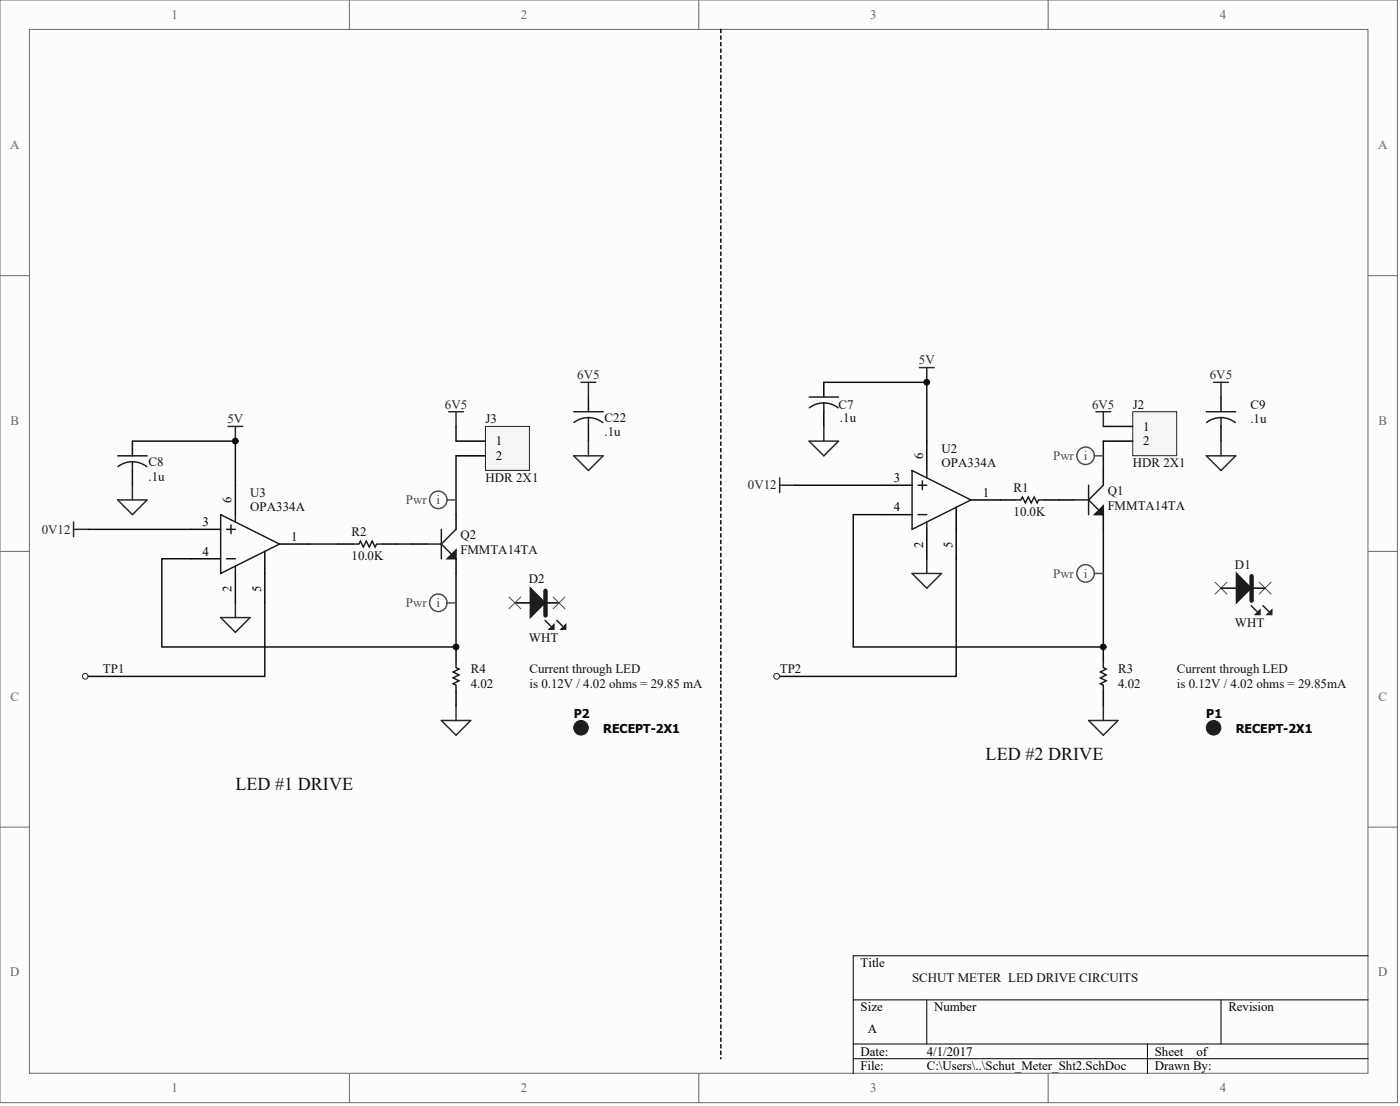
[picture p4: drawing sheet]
<svg xmlns="http://www.w3.org/2000/svg" width="401mm" height="317mm" viewBox="0 0 401 317" stroke-linecap="round" stroke-linejoin="round" font-family="sans-serif">
<g fill="#fcfcfc" stroke="#6a6a6a" stroke-width=".29">
<path d="M0 0h400.7v316.2h-400.7z"/>
<path d="M8.4 8.4h383.9v299.4h-383.9z"/>
</g>
<path d="M100.2 0v8.4M200.4 0v8.4M300.6 0v8.4M0 79.1h8.4M392.3 79.1h8.5M0 158.1h8.4M392.3 158.1h8.5M0 237.2h8.4M392.3 237.2h8.5M100.2 307.8v8.4M200.4 307.8v8.4M300.6 307.8v8.4" fill="none" stroke="#6a6a6a" stroke-width=".29"/>
<path d="M392.3 274.1h-147.6v33.7M244.7 286.7h147.6M244.7 299.4h147.6M265.8 286.7v12.7M329 299.4v8.4M350.1 286.7v12.7M244.7 303.6h147.6" fill="none" stroke="#000" stroke-width=".29"/>
<path d="M236.2 109.6v4.2M236.2 118.1v4.2M38 126.5v4.2M38 134.9v4.2M147.6 172.9h4.3M156.1 172.9h4.2" fill="none" stroke="#000" stroke-width=".42"/>
<path d="M232 113.8h8.5M236.2 115.5l1.9 .3 2.2 1.1M236.2 115.5l-2.4 .5-1.7 .9M236.2 115.5v2.6M33.7 130.7h8.5M38 132.4l1.8 .3 2.3 1.1M38 132.4l-1.9 .3-2.3 1.1M38 132.4v2.5M156.3 177.9l1.7 1.7M159.7 177.9l1.7 1.7" fill="none" stroke="#1c1c1c" stroke-width=".42"/>
<g fill="none" stroke="#262626" stroke-width=".42">
<path d="M263.7 105.4h4.2M265.8 105.4v4.2M38 139.1v4.3M65.4 122.3h4.2M67.5 122.3v4.2M223.6 137v4.3M223.6 139.1h4.2M232 126.5h8.5l-4.3 4.2zM236.2 122.3v4.2M21.1 149.7v4.2M21.1 151.8h4.2M33.7 143.4h8.5l-4.2 4.2z"/>
<path d="M63.3 177.1h8.4l-4.2 4.2zM67.5 172.9v4.2M261.5 164.4h8.5l-4.2 4.3zM265.8 160.2v4.2M126.6 206.6h8.4l-4.2 4.2zM130.8 202.4v4.2M312.2 206.6h8.4l-4.2 4.2zM316.4 202.4v4.2"/>
</g>
<path d="M54.8 160.2h-8.4v25.3h84.4v-21.1M75.9 172.9v21.1h-46.4M274.2 160.2v33.8h-46.4" fill="none" stroke="#0e0e0e" stroke-width=".42"/>
<g fill="#1c1c1c" stroke="#1c1c1c" stroke-width=".42">
<path d="M152.1 168.6l4.2 4.2-4.2 4.2z"/>
<path d="M160.9 180.4l1.3-1.2v1.2z"/>
<path d="M157.6 180.4l1.2-1.2v1.2z"/>
</g>
<path d="M156.4 169.4v7.1" fill="none" stroke="#1c1c1c" stroke-width="1.3"/>
<path d="M146 171.2l3.3 3.4M149.3 171.2l-3.3 3.4M158.6 171.2l3.4 3.4M162 171.2l-3.4 3.4M348.4 167l3.4 3.3M351.8 167l-3.4 3.3M361.1 167l3.4 3.3M364.5 167l-3.4 3.3" fill="none" stroke="#4c4c4c" stroke-width=".29"/>
<path d="M206.7 8.4v295.2" fill="none" stroke="#000" stroke-width=".42" stroke-dasharray=".9 .9"/>
<path d="M139.2 122.3h12.6v12.6h-12.6z" fill="#f5f5f5" stroke="#262626" stroke-width=".29"/>
<g fill="none" stroke="#000" stroke-width=".42">
<path d="M130.8 126.5h8.4M130.8 130.7h8.4M253.1 139.1h8.4M265.8 126.5v8.4M253.1 147.6h8.4M265.8 151.8v8.4M274.2 145.5v14.7M278.4 143.4h8.5M350.1 168.7h4.3M358.6 168.7h4.2M25.3 194h4.2M130.8 185.5v4.2"/>
<path d="M130.8 198.2v4.2M223.6 194h4.2"/>
</g>
<g fill="#1c1c1c" stroke="#1c1c1c" stroke-width=".29">
<circle cx="166.6" cy="208.7" r="2.09"/>
<circle cx="348" cy="208.7" r="2.09"/>
</g>
<g fill="none" stroke="#1c1c1c" stroke-width=".29">
<circle cx="24.4" cy="193.9" r=".82"/>
<circle cx="222.7" cy="193.9" r=".82"/>
</g>
<path d="M236.2 109.6h29.6v16.9M38 126.5h29.5v12.6M227.8 139.1h25.3M25.3 151.8h29.5M88.6 156h8.4" fill="none" stroke="#0e0e0e" stroke-width=".42"/>
<path d="M261.5 134.9l16.9 8.5-16.9 8.4zM263.2 139.1h2.6M264.5 137.9v2.5M265.8 134.9v2.1M263.2 147.6h2.6M265.8 149.7v2.1M358.8 173.7l1.7 1.7M362.2 173.7l1.6 1.7M130.8 189.7v1.7l.8 .4-1.7 .9 1.7 .8-1.7 .9 1.7 .8-1.7 .9 .9 .4v1.7" fill="none" stroke="#1c1c1c" stroke-width=".42"/>
<g fill="#1c1c1c" stroke="#1c1c1c" stroke-width=".42">
<path d="M354.6 164.4l4.2 4.2-4.2 4.2z"/>
<path d="M363.4 176.2l1.3-1.3v1.3z"/>
<path d="M360 176.2l1.3-1.3v1.3z"/>
</g>
<path d="M358.9 165.2v7" fill="none" stroke="#1c1c1c" stroke-width="1.3"/>
<path d="M324.8 118.1h12.6v12.6h-12.6z" fill="#f5f5f5" stroke="#262626" stroke-width=".29"/>
<g fill="none" stroke="#000" stroke-width=".42">
<path d="M168.7 113.8v4.3M350.1 113.8v4.3M67.5 139.1v8.5M168.7 122.3v4.2M316.4 122.3h8.4M316.4 126.5h8.4M316.4 134.9v4.2M350.1 122.3v4.2M54.8 151.8h8.5M75.9 158.1v14.8M80.2 156h8.4M97 156h4.2"/>
<path d="M109.7 156h4.2M118.1 156h4.2M130.8 147.6v4.2M286.9 143.4h4.2M299.5 143.4h8.4M316.4 147.6v4.2M54.8 160.2h8.5M67.5 164.4v8.5M130.8 160.2v4.2M316.4 185.5v4.2M316.4 198.2v4.2"/>
</g>
<path d="M128.7 118.1h4.2M130.8 118.1v4.2M166.6 109.6h4.2M168.7 109.6v4.2M314.3 118.1h4.2M316.4 118.1v4.2M348 109.6h4.2M350.1 109.6v4.2M164.5 130.7h8.5l-4.3 4.2zM168.7 126.5v4.2M345.9 130.7h8.5l-4.3 4.2zM350.1 126.5v4.2" fill="none" stroke="#262626" stroke-width=".42"/>
<path d="M130.8 122.3v4.2M130.8 130.7v16.9M316.4 126.5v8.4M113.9 156h4.2M253.1 147.6h-8.4v37.9h71.7v-33.7" fill="none" stroke="#0e0e0e" stroke-width=".42"/>
<g fill="none" stroke="#1c1c1c" stroke-width=".42">
<path d="M164.5 118.1h8.5M168.7 119.7l1.9 .3 2.3 1.2M168.7 119.7l-1.8 .3-2.3 1.1M168.7 119.7v2.6M345.9 118.1h8.5M350.1 119.7l1.9 .3 2.2 1.2M350.1 119.7l-1.8 .3-2.3 1.1M350.1 119.7v2.6M312.2 139.1v8.5M316.4 139.1l-4.2 4.3M63.3 147.6l16.9 8.4-16.9 8.4zM65 151.8h2.5"/>
<path d="M66.2 150.5v2.6M67.5 147.6v2.1M101.2 156h1.7l.5-.8 .8 1.7 .8-1.7 .9 1.7 .8-1.7 .9 1.7 .4-.9h1.7M122.3 156h4.3M126.6 156l2.9 3M126.6 151.8v8.4M130.8 151.8l-4.2 4.2M291.1 143.4h1.7l.4-.9 .8 1.7 .9-1.7 .8 1.7 .9-1.7 .8 1.7 .4-.8h1.7M307.9 143.4h4.3M312.2 143.4l2.9 2.9M65 160.2h2.5M67.5 162.3v2.1"/>
<path d="M316.4 189.7v1.7l.8 .4-1.7 .9 1.7 .8-1.7 .9 1.7 .8-1.7 .9 .9 .4v1.7"/>
</g>
<g fill="#1c1c1c" stroke="#1c1c1c" stroke-width=".42">
<path d="M128.2 160.2l2.6-2.5v2.5z"/>
<path d="M313.9 147.6l2.5-2.6v2.6z"/>
</g>
<g fill="none" stroke="#4c4c4c" stroke-width=".42">
<path d="M313.9 130.7h2.5M128.2 143.4h2.6M128.2 172.9h2.6M313.9 164.4h2.5"/>
<circle cx="311.3" cy="130.7" r="2.51"/>
<circle cx="125.7" cy="143.3" r="2.51"/>
<circle cx="125.7" cy="172.9" r="2.51"/>
<circle cx="311.3" cy="164.4" r="2.51"/>
</g>
<g fill="#0e0e0e" stroke="#0e0e0e" stroke-width=".29">
<circle cx="67.5" cy="126.5" r=".82"/>
<circle cx="130.8" cy="185.5" r=".82"/>
<circle cx="265.7" cy="109.6" r=".82"/>
<circle cx="316.4" cy="185.5" r=".82"/>
</g>
<g font-size="5.2" fill="#0e0e0e">
<text x="282.6" y="218">LED #2 DRIVE</text>
<text x="67.5" y="226.4">LED #1 DRIVE</text>
</g>
<g font-size="3.7" fill="#696969">
<text x="49.2" y="5.4">1</text>
<text x="149.4" y="5.4">2</text>
<text x="249.6" y="5.4">3</text>
<text x="349.8" y="5.4">4</text>
<text x="2.9" y="42.8">A</text>
<text x="395.2" y="42.8">A</text>
<text x="3" y="121.9">B</text>
<text x="395.3" y="121.9">B</text>
<text x="3" y="200.9">C</text>
<text x="395.3" y="200.9">C</text>
<text x="2.9" y="280">D</text>
<text x="395.2" y="280">D</text>
<text x="49.2" y="313.2">1</text>
<text x="149.4" y="313.2">2</text>
<text x="249.6" y="313.2">3</text>
<text x="349.8" y="313.2">4</text>
</g>
<g font-size="3.7" fill="#262626">
<text x="263.5" y="104.5">5V</text>
<text x="165.5" y="108.7">6V5</text>
<text x="346.9" y="108.7">6V5</text>
<text x="127.6" y="117.2">6V5</text>
<text x="313.2" y="117.2">6V5</text>
<text x="65.2" y="121.4">5V</text>
<text x="214.5" y="140.3">0V12</text>
<text x="12" y="153">0V12</text>
</g>
<g font-size="3.7" fill="#0e0e0e">
<text x="240.5" y="117.2">C7</text>
<text x="324.8" y="117.2">J2</text>
<text x="358.6" y="117.2">C9</text>
<text x="139.2" y="121.4">J3</text>
<text x="173.4" y="120.9">C22</text>
<text x="173.4" y="125.2">.1u</text>
<text x="240.9" y="120.9">.1u</text>
<text x="358.6" y="121.4">.1u</text>
<text x="270" y="129.8">U2</text>
<text x="42.6" y="133.6">C8</text>
<text x="42.6" y="137.8">.1u</text>
<text x="270" y="134">OPA334A</text>
<text x="324.8" y="134">HDR 2X1</text>
<text x="71.7" y="142.4">U3</text>
<text x="139.2" y="138.2">HDR 2X1</text>
<text x="290.7" y="141.2">R1</text>
<text x="317.7" y="142">Q1</text>
<text x="71.7" y="146.7">OPA334A</text>
<text x="290.7" y="147.9">10.0K</text>
<text x="317.7" y="146.2">FMMTA14TA</text>
<text x="100.8" y="153.8">R2</text>
<text x="132" y="154.7">Q2</text>
<text x="100.8" y="160.6">10.0K</text>
<text x="132" y="158.9">FMMTA14TA</text>
<text x="151.7" y="167.2">D2</text>
<text x="354.1" y="163">D1</text>
<text x="354.1" y="179.9">WHT</text>
<text x="151.7" y="184.2">WHT</text>
<text x="29.5" y="193">TP1</text>
<text x="135" y="193">R4</text>
<text x="135" y="197.3">4.02</text>
<text x="151.9" y="193">Current through LED</text>
<text x="151.9" y="197.3">is 0.12V / 4.02 ohms = 29.85 mA</text>
<text x="223.6" y="193">TP2</text>
<text x="320.6" y="193">R3</text>
<text x="320.6" y="197.3">4.02</text>
<text x="337.5" y="193">Current through LED</text>
<text x="337.5" y="197.3">is 0.12V / 4.02 ohms = 29.85mA</text>
<text x="261.5" y="281.6">SCHUT METER LED DRIVE CIRCUITS</text>
</g>
<g font-size="3.7">
<text x="327.8" y="123.5">1</text>
<text x="142.2" y="127.7">1</text>
<text x="142.2" y="131.9">2</text>
<text x="264.7" y="131.6" transform="rotate(-90 264.7 131.6)">6</text>
<text x="327.8" y="127.7">2</text>
<text x="256.3" y="138.2">3</text>
<text x="281.8" y="142.4">1</text>
<text x="66.4" y="144.2" transform="rotate(-90 66.4 144.2)">6</text>
<text x="256.3" y="146.7">4</text>
<text x="58" y="150.9">3</text>
<text x="83.5" y="155.1">1</text>
<text x="58" y="159.3">4</text>
<text x="264.7" y="157.1" transform="rotate(-90 264.7 157.1)">2</text>
<text x="273.1" y="157.1" transform="rotate(-90 273.1 157.1)">5</text>
<text x="66.4" y="169.7" transform="rotate(-90 66.4 169.7)">2</text>
<text x="74.9" y="169.7" transform="rotate(-90 74.9 169.7)">5</text>
<text x="246.8" y="277.4">Title</text>
<text x="246.8" y="290">Size</text>
<text x="267.9" y="290">Number</text>
<text x="352.2" y="290">Revision</text>
<text x="248.9" y="296.4">A</text>
<text x="246.8" y="302.7">Date:</text>
<text x="265.8" y="302.7">4/1/2017</text>
<text x="331.1" y="302.7">Sheet</text>
<text x="343.1" y="302.7">of</text>
<text x="246.8" y="306.9">File:</text>
<text x="265.8" y="306.9">C:\Users\..\Schut_Meter_Sht2.SchDoc</text>
<text x="331.1" y="306.9">Drawn By:</text>
</g>
<g font-size="3.7" fill="#4c4c4c">
<text x="302" y="131.9">Pwr</text>
<text x="310.8" y="131.9">i</text>
<text x="116.3" y="144.6">Pwr</text>
<text x="125.2" y="144.6">i</text>
<text x="302" y="165.6">Pwr</text>
<text x="310.8" y="165.6">i</text>
<text x="116.3" y="174.1">Pwr</text>
<text x="125.2" y="174.1">i</text>
</g>
<g font-size="3.5">
<text x="164.5" y="205.9">P2</text>
<text x="345.9" y="205.9">P1</text>
<text x="173" y="210.1">RECEPT-2X1</text>
<text x="354.4" y="210.1">RECEPT-2X1</text>
</g>
</svg>
